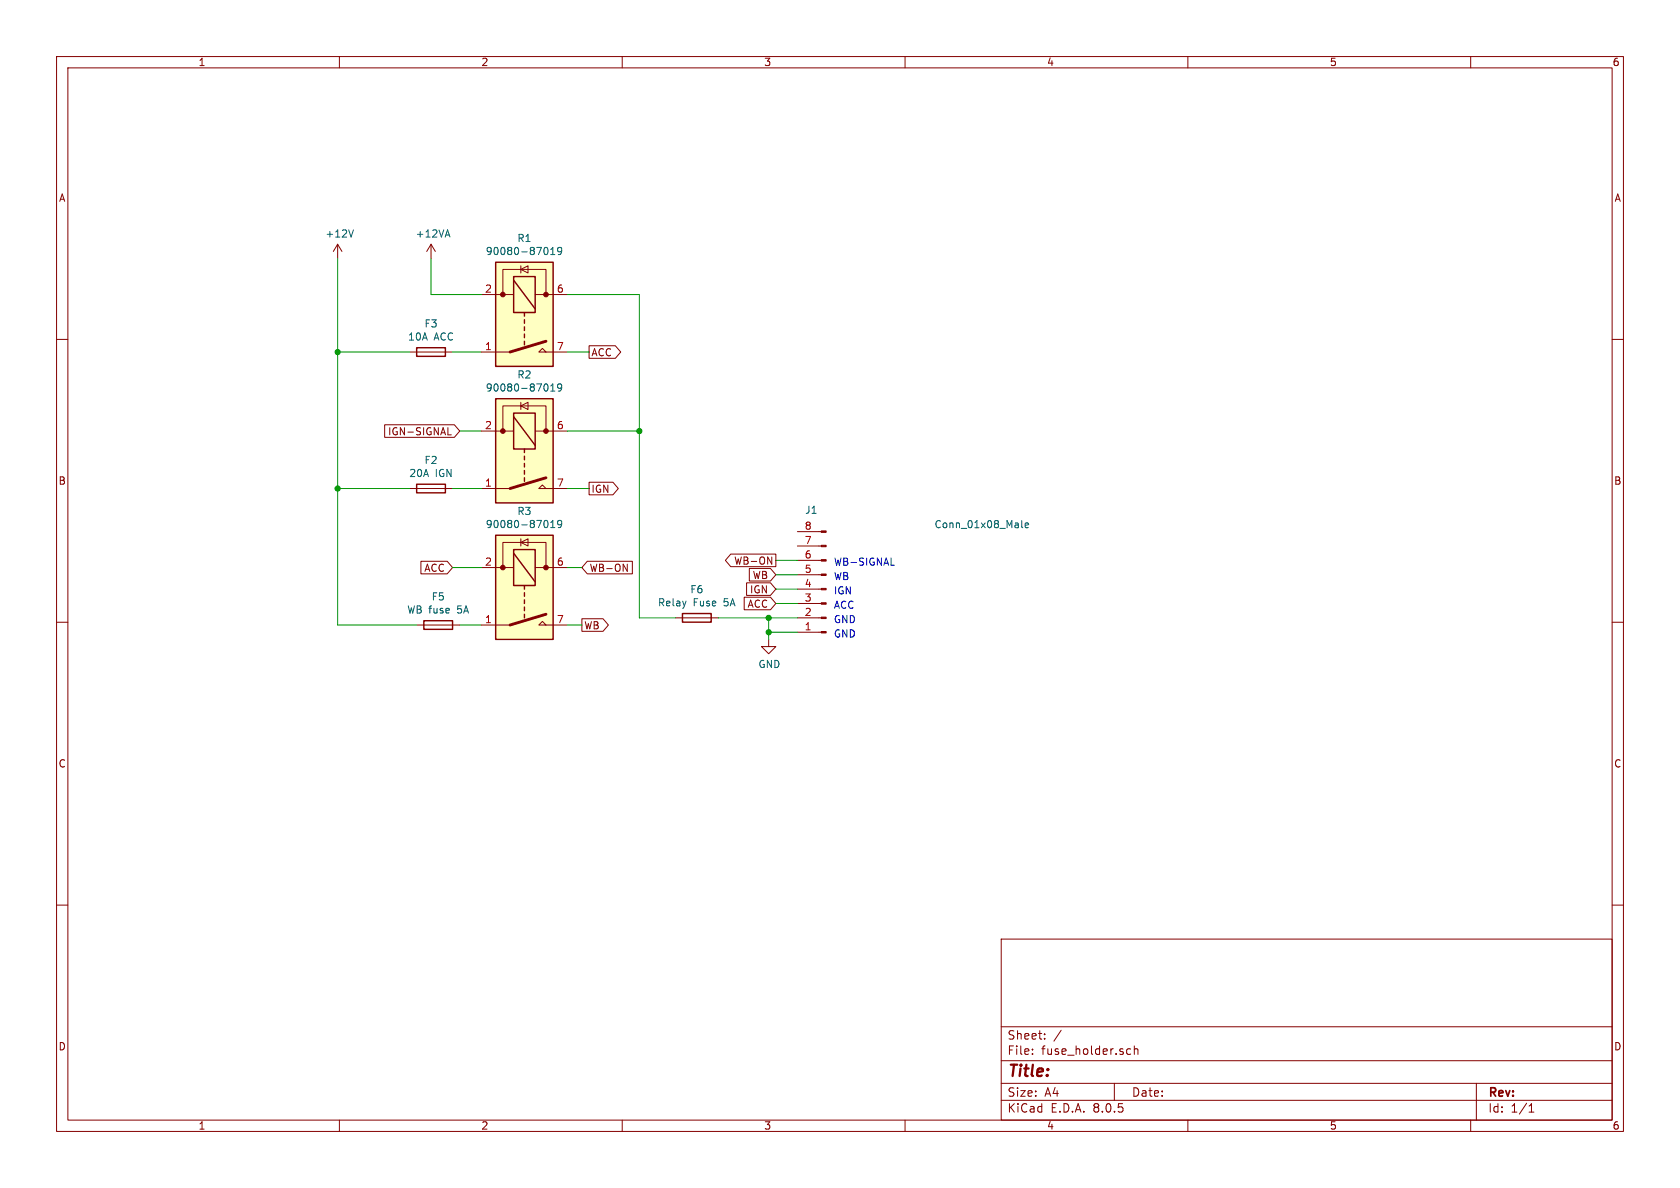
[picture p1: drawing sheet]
<svg xmlns="http://www.w3.org/2000/svg" width="297mm" height="210mm" viewBox="0 0 297 210" stroke-linecap="round" stroke-linejoin="round" font-family="sans-serif">
<g fill="none" stroke="#840000" stroke-width=".18">
<path d="M10 10h277v190h-277zM12 12h273v186h-273zM60 10v2M110 10v2M160 10v2M210 10v2M260 10v2M10 60h2M59.7 43.2l-.8 1.3M59.7 43.2v2.5M59.7 43.2l.8 1.3M285 60h2"/>
<path d="M10 110h2M285 110h2M10 160h2M285 160h2M177 166h108v32h-108zM60 198v2M110 198v2M160 198v2M177 194.5h108M177 191.5h108M177 187.5h108M177 181.5h108"/>
<path d="M182.5 186.3v.1M182.5 185.5v.1M184.7 183.6v.1M184.7 182.8v.1M187.6 182.1l-1.3 2M197 191.5v3M199.3 186.3h.6M199.3 185.5h.6M200.5 185.5l.2-.1 .4 .1 .1 .9M200.5 184.9v1.5M210 198v2M260 198v2"/>
<path d="M261 191.5v6.5M270.3 196.6h.9M270.3 195.5l.4-.4v1.5"/>
</g>
<path d="M62.5 40.6l-.4 1.3" fill="none" stroke="#006464" stroke-width=".18"/>
<path d="M87.6 46.4h10.2v18.4h-10.2z" fill="#ffffc2"/>
<g fill="none" stroke="#840000" stroke-width=".18">
<path d="M85.1 52.1h5.7M88.9 52.1v-4.5h7.6v4.5M92.1 47.6l1.2-.6v1.3zM92.1 47v1.3M94.6 52.1h5.7M85.1 62.2h5.1M96.5 62.2l-.6-.6-.7 .6h5.1M72.4 86.4h7.6M141 94h4.2M141 96.5h4.2M141 99.1h4.2M73.7 110.5h7.6"/>
<path d="M119.4 109.2h7.6M135.9 113v1.3h1.3l-1.3 1.3-1.3-1.3h1.3M141 101.6h4.2M141 104.1h4.2M141 106.7h4.2M141 109.2h4.2M141 111.8h4.2"/>
</g>
<path d="M87.6 46.4h10.2v18.4h-10.2zM90.8 48.9h3.8v6.3h-3.8zM90.8 49.5l3.8 5.1M92.7 55.2v.7M92.7 56.5v.7M92.7 57.8v.6M92.7 59.1v.6M92.7 60.3v.7M73.7 85.6h5v1.5h-5zM74.9 109.7h5.1v1.6h-5.1zM120.6 108.5h5.1v1.5h-5.1z" fill="none" stroke="#840000" stroke-width=".25"/>
<g fill="#840000" stroke="#840000" stroke-width=".18">
<path d="M145.2 93.9h.8v.2h-.8z"/>
<path d="M145.2 96.4h.8v.2h-.8z"/>
<path d="M145.2 98.9h.8v.3h-.8z"/>
<path d="M145.2 101.5h.8v.2h-.8z"/>
<path d="M145.2 104h.8v.3h-.8z"/>
<path d="M145.2 106.6h.8v.2h-.8z"/>
<path d="M145.2 109.1h.8v.2h-.8z"/>
<path d="M145.2 111.6h.8v.3h-.8z"/>
<circle cx="88.9" cy="52.1" r=".41"/>
<circle cx="96.5" cy="52.1" r=".41"/>
</g>
<path d="M96.5 60.3l-6.3 1.9" fill="none" stroke="#840000" stroke-width=".51"/>
<path d="M96.7 43.8l.2 .4-.2 .7M97.4 45h.7M97.4 44.1l.3-.4v1.3M99.3 44.3l-.2 .2h-.4l-.1-.2 .1-.5 .4-.1 .1 .2a.84 .84 0 0 1-.3 1.1h-.2M180.6 92v1.1l.2 .2M181.2 92.9l.6-.2v-.2l-.4-.1-.2 .2 .1 .6h.5" fill="none" stroke="#006464" stroke-width=".18"/>
<path d="M87.6 94.6h10.2v18.4h-10.2z" fill="#ffffc2"/>
<path d="M92.1 95.9l1.2-.6v1.2zM92.1 95.3v1.2M85.1 100.3h5.7M85.1 110.5h5.1M88.9 100.3v-4.4h7.6v4.4M94.6 100.3h5.7M96.5 110.5l-.6-.6-.7 .6h5.1" fill="none" stroke="#840000" stroke-width=".18"/>
<path d="M87.6 94.6h10.2v18.4h-10.2zM90.8 97.2h3.8v6.3h-3.8zM90.8 97.8l3.8 5.1M92.7 103.5v.6M92.7 104.8v.6M92.7 106v.7M92.7 107.3v.7M92.7 108.6v.6" fill="none" stroke="#840000" stroke-width=".25"/>
<g fill="#840000" stroke="#840000" stroke-width=".18">
<circle cx="88.9" cy="100.3" r=".41"/>
<circle cx="96.5" cy="100.3" r=".41"/>
</g>
<path d="M96.5 108.6l-6.3 1.9" fill="none" stroke="#840000" stroke-width=".51"/>
<path d="M96.7 92.1l.2 .4-.2 .7M97.4 93.3h.7M97.4 92.4l.3-.4v1.3M99.3 92.5l-.2 .3-.4-.1-.1-.2 .1-.4 .4-.1 .1 .1a.84 .84 0 0 1-.3 1.2h-.2" fill="none" stroke="#006464" stroke-width=".18"/>
<path d="M87.6 70.5h10.2v18.4h-10.2z" fill="#ffffc2"/>
<g fill="none" stroke="#840000" stroke-width=".18">
<path d="M76.2 43.2l-.8 1.3M76.2 43.2v2.5M76.2 43.2l.8 1.3M68 75.1h12.3l1 1.1-1 1.1h-12.3zM72.4 62.2h7.6M79.2 76.9h.6M85.1 76.2h5.7M88.9 76.2v-4.4h7.6v4.4M92.1 71.8l1.2-.7v1.3zM92.1 71.1v1.3M94.6 76.2h5.7M104.1 61.1h4.7l.9 1.1-.9 1.1h-4.7z"/>
<path d="M74.4 99.2h4.7l.9 1.1-.9 1.1h-4.7zM85.1 86.4h5.1M96.5 86.4l-.6-.7-.7 .7h5.1M103.8 99.2h8v2.2h-8l-.9-1.1zM104.1 85.2h4.3l.9 1.2-.9 1.1h-4.3zM110.2 99.7l.7 1.3v-1.3M129.2 97.9h8v2.3h-8l-1-1.1zM135.7 98.5l.7 1.2v-1.2M102.9 109.4h3.7l1 1.1-1 1.1h-3.7zM131.6 105.6h4.6l1 1.1-1 1.1h-4.6zM132 103h4.2l1 1.1-1 1.2h-4.2zM132.5 100.5h3.7l1 1.1-1 1.1h-3.7z"/>
</g>
<path d="M73.7 61.5h5v1.5h-5zM87.6 70.5h10.2v18.4h-10.2zM90.8 73h3.8v6.4h-3.8zM90.8 73.7l3.8 5M92.7 79.4v.6M92.7 80.6v.7M92.7 81.9v.7M92.7 83.2v.6M92.7 84.5v.6" fill="none" stroke="#840000" stroke-width=".25"/>
<g fill="#840000" stroke="#840000" stroke-width=".18">
<circle cx="88.9" cy="76.2" r=".41"/>
<circle cx="96.5" cy="76.2" r=".41"/>
</g>
<path d="M96.5 84.5l-6.3 1.9" fill="none" stroke="#840000" stroke-width=".51"/>
<path d="M78.8 41.5h.6M79.1 40.6l.4 1.3M96.7 67.9l.2 .4-.2 .8M97.4 69.1h.7M97.4 68.2l.3-.3v1.2M99.3 68.4l-.2 .3-.4-.1-.1-.2 .1-.5h.4l.1 .1a.84 .84 0 0 1-.3 1.1h-.2" fill="none" stroke="#006464" stroke-width=".18"/>
<path d="M157.5 99.9h.6" fill="none" stroke="#0000c2" stroke-width=".18"/>
<g fill="none" stroke="#009600" stroke-width=".18">
<path d="M59.7 45.7v64.8h14M76.2 45.7v6.4h8.9M100.3 52.1h12.7v57.1h6.4M59.7 62.2h12.7M80 62.2h5.1M81.3 76.2h3.8M100.3 62.2h3.8M100.3 76.2h12.7M59.7 86.4h12.7M80 86.4h5.1M100.3 86.4h3.8M137.2 99.1h3.8"/>
<path d="M80 100.3h5.1M81.3 110.5h3.8M100.3 110.5h2.6M100.3 100.3h2.6M127 109.2h14M135.9 109.2v3.8M135.9 111.8h5.1M137.2 106.7h3.8M137.2 104.1h3.8M137.2 101.6h3.8"/>
</g>
<g fill="#009600" stroke="#009600" stroke-width=".18">
<circle cx="135.9" cy="109.2" r=".46"/>
<circle cx="135.9" cy="111.8" r=".46"/>
<circle cx="59.7" cy="62.2" r=".46"/>
<circle cx="59.7" cy="86.4" r=".46"/>
<circle cx="113" cy="76.2" r=".46"/>
</g>
<text font-size="2.8" fill="#840000" x="178" y="190.9">Title:</text>
<g font-size="2.1" fill="#840000">
<text x="178" y="184">Sheet:</text>
<text x="178" y="186.7">File:</text>
<text x="184.1" y="186.7">fuse_holder.sch</text>
<text x="178" y="196.9">KiCad</text>
<text x="178" y="194.1">Size:</text>
<text x="184.7" y="194.1">A4</text>
<text x="185.7" y="196.9">E.D.A.</text>
<text x="193.3" y="196.9">8.0.5</text>
<text x="200" y="194.1">Date:</text>
<text x="263" y="194.3">Rev:</text>
<text x="263" y="196.9">Id:</text>
<text x="267.1" y="196.9">1/1</text>
</g>
<g font-size="1.8" fill="#840000">
<text x="35" y="11.9">1</text>
<text x="85" y="11.9">2</text>
<text x="135" y="11.9">3</text>
<text x="185" y="11.9">4</text>
<text x="235" y="11.9">5</text>
<text x="285" y="11.9">6</text>
<text x="10.3" y="35.9">A</text>
<text x="285.3" y="35.9">A</text>
<text x="104.5" y="63.2">ACC</text>
<text x="68.5" y="77.2">IGN-SIGNAL</text>
<text x="10.3" y="85.9">B</text>
<text x="104.5" y="87.3">IGN</text>
<text x="285.3" y="85.9">B</text>
<text x="74.9" y="101.3">ACC</text>
<text x="104.1" y="101.3">WB-ON</text>
<text x="129.7" y="100">WB-ON</text>
<text x="132.1" y="107.6">ACC</text>
<text x="132.5" y="105.1">IGN</text>
<text x="133" y="102.6">WB</text>
<text x="103.2" y="111.4">WB</text>
<text x="10.3" y="135.9">C</text>
<text x="285.3" y="135.9">C</text>
<text x="10.3" y="185.9">D</text>
<text x="285.3" y="185.9">D</text>
<text x="35" y="199.9">1</text>
<text x="85" y="199.9">2</text>
<text x="135" y="199.9">3</text>
<text x="185" y="199.9">4</text>
<text x="235" y="199.9">5</text>
<text x="285" y="199.9">6</text>
</g>
<g font-size="1.8" fill="#006464">
<text x="57.4" y="42.2">+12V</text>
<text x="73.4" y="42.2">+12VA</text>
<text x="85.8" y="45.3">90080-87019</text>
<text x="91.4" y="43">R1</text>
<text x="74.9" y="58.1">F3</text>
<text x="72" y="60.4">10A</text>
<text x="76.7" y="60.4">ACC</text>
<text x="85.8" y="69.4">90080-87019</text>
<text x="91.4" y="67.1">R2</text>
<text x="74.9" y="82.2">F2</text>
<text x="72.3" y="84.5">20A</text>
<text x="76.9" y="84.5">IGN</text>
<text x="85.8" y="93.5">90080-87019</text>
<text x="91.4" y="91.2">R3</text>
<text x="142.2" y="91">J1</text>
<text x="165.1" y="93.6">Conn_01x08_Male</text>
<text x="76.2" y="106.3">F5</text>
<text x="116.2" y="107.4">Relay</text>
<text x="121.9" y="105.1">F6</text>
<text x="122.5" y="107.4">Fuse</text>
<text x="128.1" y="107.4">5A</text>
<text x="71.9" y="108.7">WB fuse</text>
<text x="80.9" y="108.7">5A</text>
<text x="134" y="118.3">GND</text>
</g>
<g font-size="1.8" fill="#a90000">
<text x="85.7" y="51.8">2</text>
<text x="98.4" y="51.8">6</text>
<text x="85.7" y="62">1</text>
<text x="98.4" y="62">7</text>
<text x="85.7" y="75.9">2</text>
<text x="98.4" y="75.9">6</text>
<text x="85.7" y="86.1">1</text>
<text x="98.4" y="86.1">7</text>
<text x="142.2" y="93.7">8</text>
<text x="85.7" y="100.1">2</text>
<text x="98.4" y="100.1">6</text>
<text x="142.2" y="101.3">5</text>
<text x="142.2" y="98.8">6</text>
<text x="142.2" y="96.3">7</text>
<text x="142.2" y="106.4">3</text>
<text x="142.2" y="103.9">4</text>
<text x="85.7" y="110.2">1</text>
<text x="98.4" y="110.2">7</text>
<text x="142.2" y="111.5">1</text>
<text x="142.2" y="109">2</text>
</g>
<g font-size="1.8" fill="#0000c2">
<text x="147.3" y="100.1">WB-SIGNAL</text>
<text x="147.3" y="102.6">WB</text>
<text x="147.3" y="105.2">IGN</text>
<text x="147.3" y="107.7">ACC</text>
<text x="147.3" y="112.8">GND</text>
<text x="147.3" y="110.2">GND</text>
</g>
</svg>
